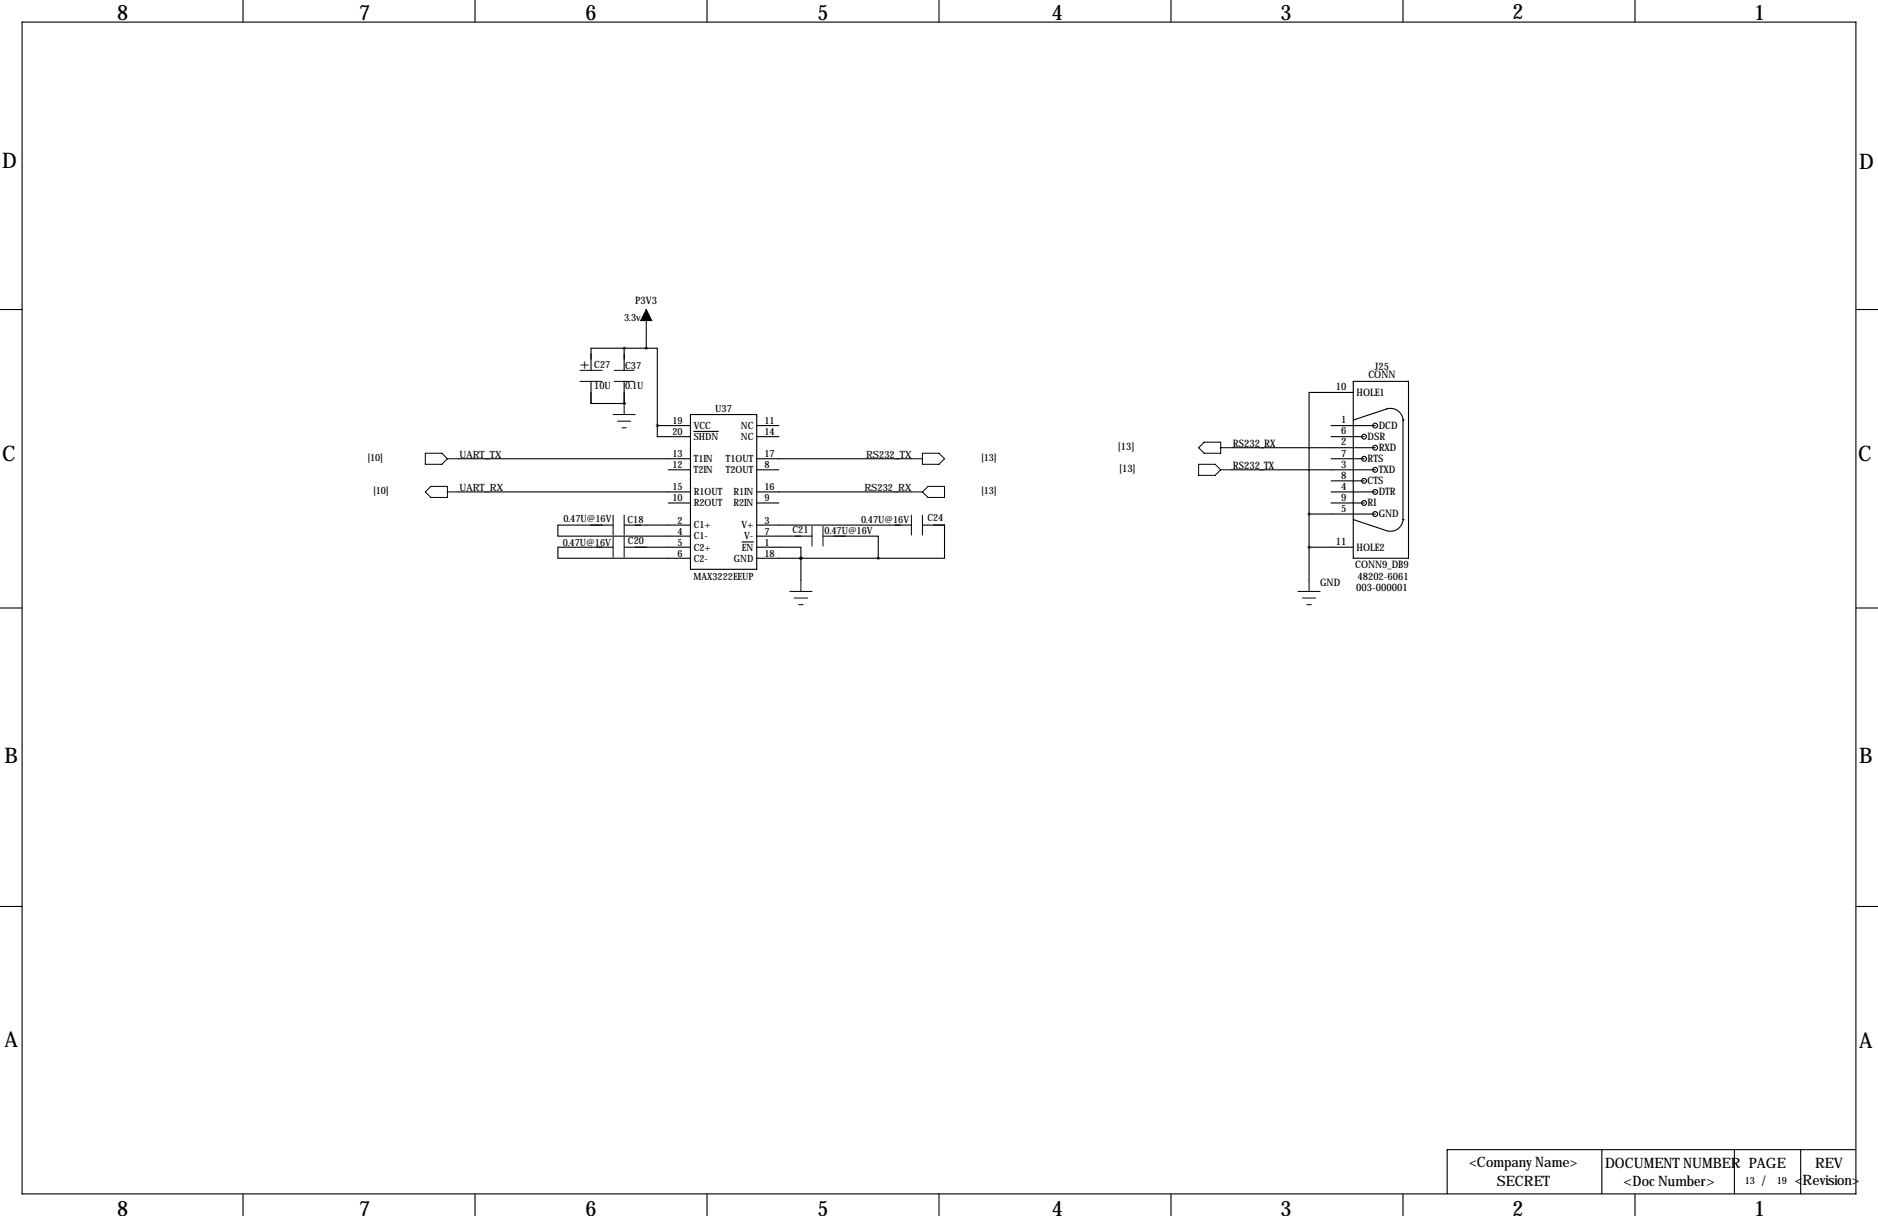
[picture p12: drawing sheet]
<svg xmlns="http://www.w3.org/2000/svg" width="432mm" height="279mm" viewBox="0 0 432 279" stroke-linecap="round" stroke-linejoin="round" font-family="sans-serif">
<g fill="none" stroke="#000" stroke-width=".25">
<path d="M5.1 5.1h421.6v269.2h-421.6zM55.9 0v5.1M109.2 0v5.1M162.6 0v5.1M215.9 0v5.1M269.2 0v5.1M322.6 0v5.1M375.9 0v5.1M0 71.1h5.1M148.6 76.2v3.8M426.7 71.1h5.1M135.9 87.6v5.1h7.6"/>
<path d="M143.5 80h.1M143.5 92.7h.1M143.5 80v5.1M143.5 87.6v5.1M148.6 80h2.5v17.8M148.6 80h-12.7v5.1M151.1 97.8v2.5h7.6M151.1 97.8h7.6M158.7 95.2h15.3v35.6h-15.3zM159.5 99.1h5.7M174 97.8h5.1M306.1 97.8h10.1"/>
<path d="M311.1 90.2h-10.1v27.9M311.1 87.6h12.7v40.7h-12.7zM318.8 94l-7.7 2.5M318.8 94a2.95 2.95 0 0 1 3.8 2.5M322.6 96.5h.1M322.6 96.5v22.9M105.4 105.4h53.3M105.4 113h53.3M153.7 115.6h5M153.7 107.9h5M174 100.3h5.1M174 105.4h35.5"/>
<path d="M174 115.6h5.1M174 107.9h5.1M174 113h35.5M283.2 102.9h33M283.2 107.9h33M301 118.1h15.2M301 118.1v15.2M306.1 100.3h7.6M306.1 105.4h7.6M306.1 110.5h7.6M306.1 115.6h7.6M306.1 113h10.1"/>
<path d="M311.1 119.4l7.7 2.5a2.95 2.95 0 0 0 3.8-2.5M322.6 119.4h.1M0 139.7h5.1M141 120.7h-12.7v2.5h30.4M141 125.7h-12.7v2.6h30.4M143.5 125.7h15.2M143.5 120.7h15.2M170.6 124.5h2.6M174 125.7h10.1v2.6M174 128.3h27.9M174 120.7h35.5M174 123.2h12.7"/>
<path d="M184.1 128.3h.1M184.1 128.3v5M189.2 123.2h12.7v5.1M212.1 120.7h5.1v7.6h-15.3M301 125.7h10.1M426.7 139.7h5.1M0 208.3h5.1M426.7 208.3h5.1M55.9 274.3v5.1M109.2 274.3v5.1M162.6 274.3v5.1M215.9 274.3v5.1"/>
<path d="M269.2 274.3v5.1M322.6 274.3v5.1M368.3 264.2v10.1M375.9 274.3v5.1M398.8 264.2v10.1M414 264.2v10.1M426.7 264.2h-94v10.1"/>
<circle cx="316.2" cy="97.8" r=".56"/>
<circle cx="313.6" cy="110.5" r=".56"/>
<circle cx="313.6" cy="105.4" r=".56"/>
<circle cx="313.6" cy="115.6" r=".56"/>
<circle cx="313.6" cy="100.3" r=".56"/>
<circle cx="316.2" cy="107.9" r=".56"/>
<circle cx="316.2" cy="118.1" r=".56"/>
<circle cx="316.2" cy="113" r=".56"/>
<circle cx="316.2" cy="102.9" r=".56"/>
</g>
<g fill="none" stroke="#000" stroke-width=".23">
<path d="M148.6 71.1v5.1M133.3 85.1h5.1M133.3 87.6h5.1M141 95.2h5M141.2 85.1h4.6M141.2 87.6h4.6M142 96.8h3M143 98.3h1M143.5 92.7v2.5M97.8 104.1h3.8l1.3 1.3-1.3 1.3h-3.8zM99.1 111.8h3.8v2.5h-3.8l-1.3-1.3zM102.9 113h2.5"/>
<path d="M102.9 105.4h2.5M141 118.4v4.5M143.5 118.4v4.5M209.5 118.4v4.5M209.5 113h2.6M209.5 105.4h2.6M212.1 104.1h3.8l1.3 1.3-1.3 1.3h-3.8zM212.1 118.4v4.5M213.4 111.8h3.8v2.5h-3.8l-1.3-1.3zM275.6 106.7h3.8l1.3 1.2-1.3 1.3h-3.8zM276.9 101.6h3.8v2.5h-3.8l-1.3-1.2zM280.7 107.9h2.5"/>
<path d="M280.7 102.9h2.5M141 123.4v4.6M143.5 123.4v4.6M181.6 135.9h5.1M182.6 137.4h3.1M183.6 138.9h1.1M184.1 133.3v2.6M186.7 120.9v4.6M189.2 120.9v4.6M298.4 135.9h5.1M299.5 137.4h3M300.5 138.9h1"/>
<path d="M301 133.3v2.6"/>
</g>
<path d="M148.6 71.1l1.3 2.6h-2.6z" fill="#000" stroke="#000" stroke-width=".23"/>
<path d="M184.1 128.3a.05 .05 0 0 0 .1 0 .05 .05 0 0 0-.1 0zM184.1 128.3a.05 .05 0 0 0 .1 0 .05 .05 0 0 0-.1 0zM201.9 128.3a.05 .05 0 0 0 .1 0 .05 .05 0 0 0-.1 0zM151.1 97.8a.05 .05 0 0 0 .1 0 .05 .05 0 0 0-.1 0z" fill="#000" stroke="#000" stroke-width=".63"/>
<g font-size="4.9">
<text x="26.9" y="4.6">8</text>
<text x="82.5" y="4.6">7</text>
<text x="134.6" y="4.6">6</text>
<text x="188" y="4.6">5</text>
<text x="241.8" y="4.6">4</text>
<text x="294.4" y="4.6">3</text>
<text x="347.7" y="4.3">2</text>
<text x="403.4" y="4.6">1</text>
<text x=".5" y="38.6">D</text>
<text x="427.5" y="38.9">D</text>
<text x=".5" y="105.9">C</text>
<text x="427.2" y="105.9">C</text>
<text x="1" y="175.3">B</text>
<text x="427.5" y="175.3">B</text>
<text x="1" y="240.5">A</text>
<text x="427.5" y="240.8">A</text>
<text x="26.9" y="279.3">8</text>
<text x="82.5" y="279.3">7</text>
<text x="134.6" y="279.3">6</text>
<text x="188" y="279.3">5</text>
<text x="241.8" y="279.3">4</text>
<text x="294.4" y="279.3">3</text>
<text x="347.7" y="279.3">2</text>
<text x="403.4" y="279.3">1</text>
</g>
<text font-size="3.6" x="133.3" y="84.8">+</text>
<g font-size="3.3">
<text x="337.9" y="268.1">&lt;Company Name&gt;</text>
<text x="369.1" y="268.5">DOCUMENT NUMBER PAGE</text>
<text x="417.3" y="268.5">REV</text>
<text x="344.2" y="272.5">SECRET</text>
<text x="373.3" y="272.5">&lt;Doc Number&gt;</text>
<text x="405.1" y="272.5">/</text>
<text x="412.7" y="272.4">&lt;Revision&gt;</text>
</g>
<g font-size="2.4">
<text x="146.1" y="69.8">P3V3</text>
<text x="307.2" y="89.7">10</text>
<text x="314.6" y="86.9">CONN</text>
<text x="316.1" y="85.1">J25</text>
<text x="311.9" y="91">HOLE1</text>
<text x="308.4" y="97.3">1</text>
<text x="308.4" y="99.8">6</text>
<text x="314.5" y="101.1">DSR</text>
<text x="317" y="98.6">DCD</text>
<text x="257" y="103.4">[13]</text>
<text x="283.5" y="107.7">RS232_TX</text>
<text x="283.5" y="102.6">RS232_RX</text>
<text x="308.4" y="102.4">2</text>
<text x="308.4" y="107.4">3</text>
<text x="308.4" y="104.9">7</text>
<text x="314.5" y="106.2">RTS</text>
<text x="317" y="103.7">RXD</text>
<text x="257.3" y="108.5">[13]</text>
<text x="308.4" y="112.5">4</text>
<text x="308.4" y="110">8</text>
<text x="314.5" y="111.3">CTS</text>
<text x="317" y="108.7">TXD</text>
<text x="317" y="113.8">DTR</text>
<text x="308.4" y="117.6">5</text>
<text x="308.4" y="115.1">9</text>
<text x="314.5" y="116.4">RI</text>
<text x="317" y="118.9">GND</text>
<text x="307.2" y="125.2">11</text>
<text x="311.6" y="130.6">CONN9_DB9</text>
<text x="311.9" y="126.5">HOLE2</text>
<text x="303.5" y="134.6">GND</text>
<text x="311.8" y="135.7">003-000001</text>
<text x="312.1" y="133.2">48202-6061</text>
</g>
<g font-size="2.3">
<text x="143.5" y="73.7">3.3v</text>
<text x="136.7" y="84.6">C27</text>
<text x="136.7" y="89.4">10U</text>
<text x="143.8" y="84.8">C37</text>
<text x="143.8" y="89.4">0.1U</text>
<text x="164.5" y="94.7">U37</text>
<text x="154.6" y="97.4">19</text>
<text x="154.6" y="100">20</text>
<text x="159.5" y="98.6">VCC</text>
<text x="159.5" y="101.1">SHDN</text>
<text x="170.3" y="98.6">NC</text>
<text x="170.3" y="101.1">NC</text>
<text x="175.8" y="97.4">11</text>
<text x="175.8" y="100">14</text>
<text x="84.6" y="105.9">[10]</text>
<text x="105.7" y="105.2">UART_TX</text>
<text x="154.6" y="107.6">12</text>
<text x="154.6" y="105.1">13</text>
<text x="159.5" y="106.2">T1IN</text>
<text x="166.9" y="106.2">T1OUT</text>
<text x="175.8" y="107.6">8</text>
<text x="175.8" y="105.1">17</text>
<text x="199.1" y="105.2">RS232_TX</text>
<text x="225.7" y="105.9">[13]</text>
<text x="85.9" y="113.5">[10]</text>
<text x="105.7" y="112.8">UART_RX</text>
<text x="154.6" y="112.7">15</text>
<text x="159.5" y="108.7">T2IN</text>
<text x="159.5" y="113.8">R1OUT</text>
<text x="166.9" y="108.7">T2OUT</text>
<text x="168.6" y="113.8">R1IN</text>
<text x="175.8" y="112.7">16</text>
<text x="198.7" y="112.8">RS232_RX</text>
<text x="225.7" y="113.5">[13]</text>
<text x="129.5" y="119.9">0.47U@16V</text>
<text x="154.6" y="115.2">10</text>
<text x="159.5" y="116.3">R2OUT</text>
<text x="168.6" y="116.3">R2IN</text>
<text x="175.8" y="115.2">9</text>
<text x="213.2" y="119.6">C24</text>
<text x="129.4" y="125.5">0.47U@16V</text>
<text x="144.3" y="120.1">C18</text>
<text x="144.4" y="125">C20</text>
<text x="155.8" y="120.3">2</text>
<text x="155.8" y="122.8">4</text>
<text x="155.8" y="125.4">5</text>
<text x="159.5" y="121.4">C1+</text>
<text x="159.5" y="124">C1-</text>
<text x="170.5" y="121.4">V+</text>
<text x="171.1" y="124">V-</text>
<text x="175.8" y="125.4">1</text>
<text x="175.8" y="120.3">3</text>
<text x="175.8" y="122.8">7</text>
<text x="182.2" y="122.4">C21</text>
<text x="189.6" y="122.7">0.47U@16V</text>
<text x="198" y="120.1">0.47U@16V</text>
<text x="155.8" y="127.9">6</text>
<text x="159.5" y="126.5">C2+</text>
<text x="159.5" y="129">C2-</text>
<text x="168.7" y="129">GND</text>
<text x="170.6" y="126.5">EN</text>
<text x="175.8" y="127.9">18</text>
<text x="159.5" y="133.4">MAX3222EEUP</text>
<text x="401.1" y="272">13</text>
<text x="408.5" y="272">19</text>
</g>
</svg>
